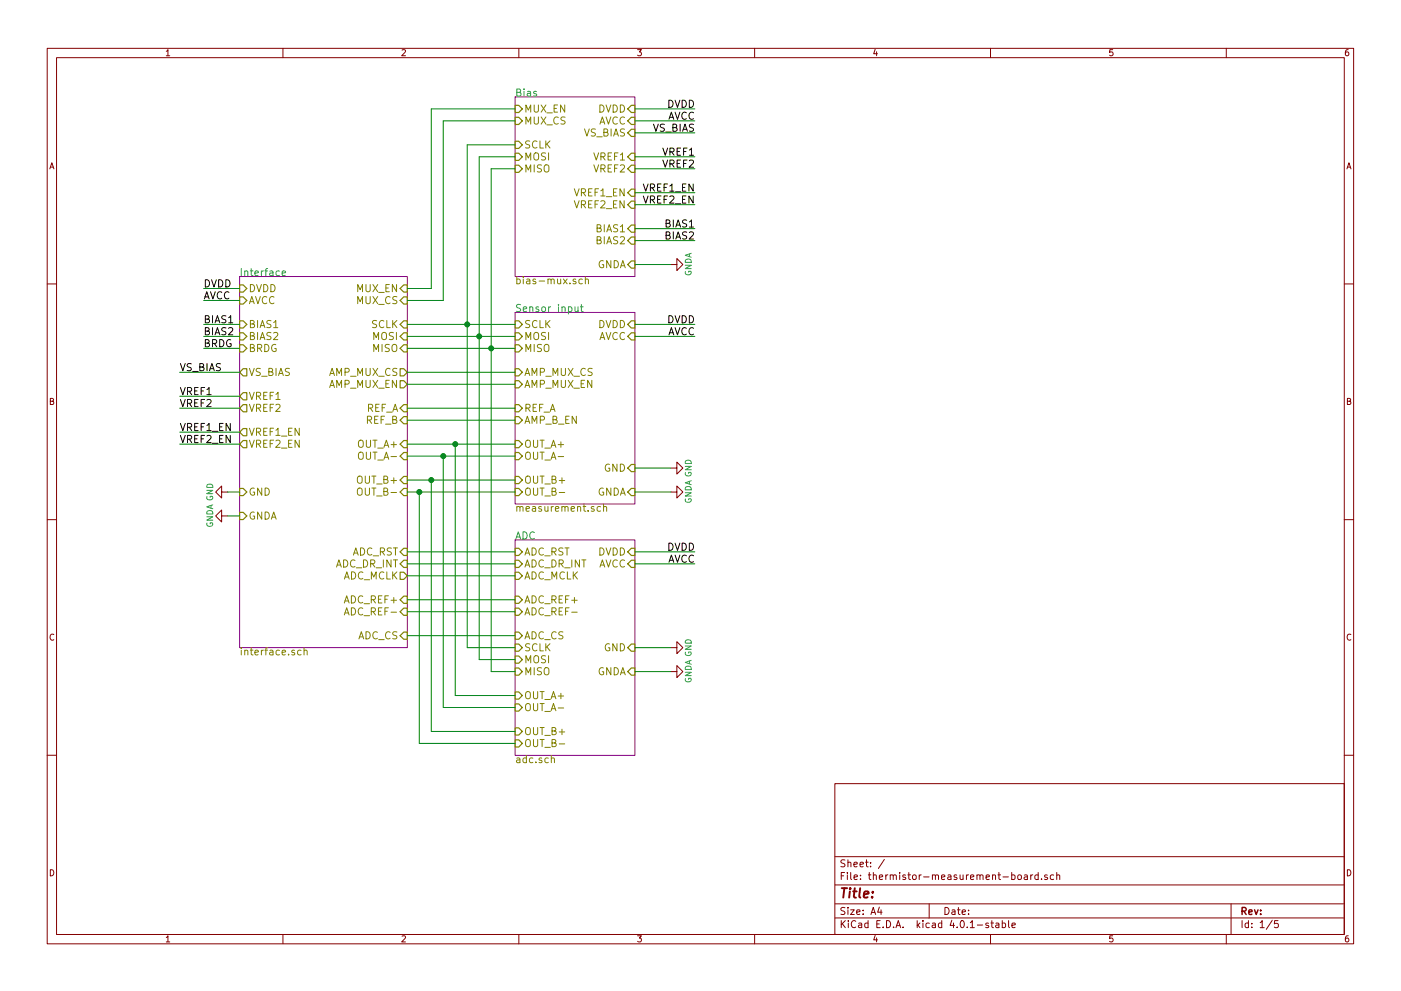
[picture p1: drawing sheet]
EESchema Schematic File Version 2
LIBS:power
LIBS:device
LIBS:transistors
LIBS:conn
LIBS:linear
LIBS:regul
LIBS:74xx
LIBS:cmos4000
LIBS:adc-dac
LIBS:memory
LIBS:xilinx
LIBS:microcontrollers
LIBS:dsp
LIBS:microchip
LIBS:analog_switches
LIBS:motorola
LIBS:texas
LIBS:intel
LIBS:audio
LIBS:interface
LIBS:digital-audio
LIBS:philips
LIBS:display
LIBS:cypress
LIBS:siliconi
LIBS:opto
LIBS:atmel
LIBS:contrib
LIBS:valves
LIBS:analog_devices
LIBS:stm32
LIBS:project
LIBS:maxim
LIBS:rfcom
LIBS:thermistor-measurement-board-cache
EELAYER 25 0
EELAYER END
$Descr A4 11693 8268
encoding utf-8
Sheet 1 5
Title ""
Date ""
Rev ""
Comp ""
Comment1 ""
Comment2 ""
Comment3 ""
Comment4 ""
$EndDescr
$Sheet
S 4300 800  1000 1500
U 56B5BEFF
F0 "Bias" 60
F1 "bias-mux.sch" 60
F2 "MUX_CS" I L 4300 1000 60 
F3 "SCLK" I L 4300 1200 60 
F4 "MOSI" I L 4300 1300 60 
F5 "MISO" I L 4300 1400 60 
F6 "MUX_EN" I L 4300 900 60 
F7 "BIAS1" I R 5300 1900 60 
F8 "BIAS2" I R 5300 2000 60 
F9 "AVCC" I R 5300 1000 60 
F10 "DVDD" I R 5300 900 60 
F11 "GNDA" I R 5300 2200 60 
F12 "VREF1" I R 5300 1300 60 
F13 "VREF2" I R 5300 1400 60 
F14 "VS_BIAS" I R 5300 1100 60 
F15 "VREF1_EN" I R 5300 1600 60 
F16 "VREF2_EN" I R 5300 1700 60 
$EndSheet
$Sheet
S 4300 2600 1000 1600
U 56B5D807
F0 "Sensor input" 60
F1 "measurement.sch" 60
F2 "DVDD" I R 5300 2700 60 
F3 "AVCC" I R 5300 2800 60 
F4 "GNDA" I R 5300 4100 60 
F5 "GND" I R 5300 3900 60 
F6 "SCLK" I L 4300 2700 60 
F7 "MOSI" I L 4300 2800 60 
F8 "MISO" I L 4300 2900 60 
F9 "OUT_B+" I L 4300 4000 60 
F10 "OUT_B-" I L 4300 4100 60 
F11 "AMP_MUX_CS" I L 4300 3100 60 
F12 "AMP_MUX_EN" I L 4300 3200 60 
F13 "OUT_A+" I L 4300 3700 60 
F14 "OUT_A-" I L 4300 3800 60 
F15 "REF_A" I L 4300 3400 60 
F16 "AMP_B_EN" I L 4300 3500 60 
$EndSheet
$Comp
L GNDA #PWR01
U 1 1
P 5600 2200
F 0 "#PWR01" H 5600 1950 50  0001 C CNN
F 1 "GNDA" H 5600 2050 50  0000 C CNN
F 2 "" H 5600 2200 50  0000 C CNN
F 3 "" H 5600 2200 50  0000 C CNN
	1    5600 2200
	0    -1   -1   0   
$EndComp
$Comp
L GNDA #PWR02
U 1 1
P 5600 4100
F 0 "#PWR02" H 5600 3850 50  0001 C CNN
F 1 "GNDA" H 5600 3950 50  0000 C CNN
F 2 "" H 5600 4100 50  0000 C CNN
F 3 "" H 5600 4100 50  0000 C CNN
	1    5600 4100
	0    -1   -1   0   
$EndComp
$Comp
L GND #PWR03
U 1 1
P 5600 3900
F 0 "#PWR03" H 5600 3650 50  0001 C CNN
F 1 "GND" H 5600 3750 50  0000 C CNN
F 2 "" H 5600 3900 50  0000 C CNN
F 3 "" H 5600 3900 50  0000 C CNN
	1    5600 3900
	0    -1   -1   0   
$EndComp
$Sheet
S 2000 2300 1400 3100
U 56B64232
F0 "Interface" 60
F1 "interface.sch" 60
F2 "MUX_CS" I R 3400 2500 60 
F3 "MUX_EN" I R 3400 2400 60 
F4 "BIAS1" I L 2000 2700 60 
F5 "BIAS2" I L 2000 2800 60 
F6 "DVDD" I L 2000 2400 60 
F7 "AVCC" I L 2000 2500 60 
F8 "BRDG" I L 2000 2900 60 
F9 "GNDA" I L 2000 4300 60 
F10 "GND" I L 2000 4100 60 
F11 "ADC_CS" I R 3400 5300 60 
F12 "SCLK" I R 3400 2700 60 
F13 "MOSI" I R 3400 2800 60 
F14 "MISO" I R 3400 2900 60 
F15 "ADC_DR_INT" I R 3400 4700 60 
F16 "ADC_RST" I R 3400 4600 60 
F17 "OUT_A+" I R 3400 3700 60 
F18 "OUT_A-" I R 3400 3800 60 
F19 "OUT_B+" I R 3400 4000 60 
F20 "OUT_B-" I R 3400 4100 60 
F21 "AMP_MUX_CS" O R 3400 3100 60 
F22 "AMP_MUX_EN" O R 3400 3200 60 
F23 "ADC_MCLK" O R 3400 4800 60 
F24 "REF_A" I R 3400 3400 60 
F25 "REF_B" I R 3400 3500 60 
F26 "VS_BIAS" O L 2000 3100 60 
F27 "VREF1" O L 2000 3300 60 
F28 "VREF2" O L 2000 3400 60 
F29 "VREF2_EN" O L 2000 3700 60 
F30 "VREF1_EN" O L 2000 3600 60 
F31 "ADC_REF+" I R 3400 5000 60 
F32 "ADC_REF-" I R 3400 5100 60 
$EndSheet
Text Label 5800 1900 2    60   ~ 0
BIAS1
Text Label 5800 2000 2    60   ~ 0
BIAS2
Text Label 5800 900  2    60   ~ 0
DVDD
Text Label 5800 1000 2    60   ~ 0
AVCC
Text Label 5800 2700 2    60   ~ 0
DVDD
Text Label 5800 2800 2    60   ~ 0
AVCC
Text Label 1700 2400 0    60   ~ 0
DVDD
Text Label 1700 2500 0    60   ~ 0
AVCC
Text Label 1700 2700 0    60   ~ 0
BIAS1
Text Label 1700 2800 0    60   ~ 0
BIAS2
Text Label 1700 2900 0    60   ~ 0
BRDG
$Comp
L GND #PWR04
U 1 1
P 1900 4100
F 0 "#PWR04" H 1900 3850 50  0001 C CNN
F 1 "GND" H 1900 3950 50  0000 C CNN
F 2 "" H 1900 4100 50  0000 C CNN
F 3 "" H 1900 4100 50  0000 C CNN
	1    1900 4100
	0    1    1    0   
$EndComp
$Comp
L GNDA #PWR05
U 1 1
P 1900 4300
F 0 "#PWR05" H 1900 4050 50  0001 C CNN
F 1 "GNDA" H 1900 4150 50  0000 C CNN
F 2 "" H 1900 4300 50  0000 C CNN
F 3 "" H 1900 4300 50  0000 C CNN
	1    1900 4300
	0    1    1    0   
$EndComp
Wire Wire Line
	3400 3100 4300 3100
Wire Wire Line
	5300 3900 5600 3900
Wire Wire Line
	5600 4100 5300 4100
Wire Wire Line
	5600 2200 5300 2200
Wire Wire Line
	5300 1900 5800 1900
Wire Wire Line
	5300 2000 5800 2000
Wire Wire Line
	5800 1000 5300 1000
Wire Wire Line
	5300 900  5800 900 
Wire Wire Line
	5800 2800 5300 2800
Wire Wire Line
	5300 2700 5800 2700
Wire Wire Line
	1700 2500 2000 2500
Wire Wire Line
	2000 2400 1700 2400
Wire Wire Line
	1700 2800 2000 2800
Wire Wire Line
	2000 2700 1700 2700
Wire Wire Line
	1700 2900 2000 2900
Wire Wire Line
	1900 4300 2000 4300
Wire Wire Line
	2000 4100 1900 4100
Wire Wire Line
	3400 2700 4300 2700
Wire Wire Line
	3400 2800 4300 2800
Wire Wire Line
	3400 2900 4300 2900
Wire Wire Line
	4300 1200 3900 1200
Wire Wire Line
	3900 1200 3900 5400
Connection ~ 3900 2700
Wire Wire Line
	4000 1300 4000 5500
Wire Wire Line
	4000 1300 4300 1300
Connection ~ 4000 2800
Wire Wire Line
	4300 1400 4100 1400
Wire Wire Line
	4100 1400 4100 5600
Connection ~ 4100 2900
Wire Wire Line
	3400 2400 3600 2400
Wire Wire Line
	3600 2400 3600 900 
Wire Wire Line
	3600 900  4300 900 
Wire Wire Line
	3400 2500 3700 2500
Wire Wire Line
	3700 2500 3700 1000
Wire Wire Line
	3700 1000 4300 1000
Wire Wire Line
	4300 3400 3400 3400
Wire Wire Line
	3400 3500 4300 3500
Wire Wire Line
	3400 3700 4300 3700
Wire Wire Line
	3400 3800 4300 3800
Wire Wire Line
	4300 3200 3400 3200
Wire Wire Line
	3400 4000 4300 4000
Wire Wire Line
	3400 4100 4300 4100
Text Label 5800 1100 2    60   ~ 0
VS_BIAS
Text Label 5800 1300 2    60   ~ 0
VREF1
Text Label 5800 1400 2    60   ~ 0
VREF2
Wire Wire Line
	5800 1400 5300 1400
Wire Wire Line
	5300 1300 5800 1300
Wire Wire Line
	5800 1100 5300 1100
Text Label 5800 1600 2    60   ~ 0
VREF1_EN
Text Label 5800 1700 2    60   ~ 0
VREF2_EN
Wire Wire Line
	5800 1700 5300 1700
Wire Wire Line
	5300 1600 5800 1600
Text Label 1500 3100 0    60   ~ 0
VS_BIAS
Text Label 1500 3300 0    60   ~ 0
VREF1
Text Label 1500 3400 0    60   ~ 0
VREF2
Wire Wire Line
	1500 3400 2000 3400
Wire Wire Line
	2000 3300 1500 3300
Wire Wire Line
	1500 3100 2000 3100
Text Label 1500 3600 0    60   ~ 0
VREF1_EN
Text Label 1500 3700 0    60   ~ 0
VREF2_EN
Wire Wire Line
	1500 3700 2000 3700
Wire Wire Line
	2000 3600 1500 3600
$Sheet
S 4300 4500 1000 1800
U 56C0291E
F0 "ADC" 60
F1 "adc.sch" 60
F2 "DVDD" I R 5300 4600 60 
F3 "AVCC" I R 5300 4700 60 
F4 "GNDA" I R 5300 5600 60 
F5 "GND" I R 5300 5400 60 
F6 "ADC_CS" I L 4300 5300 60 
F7 "ADC_DR_INT" I L 4300 4700 60 
F8 "ADC_RST" I L 4300 4600 60 
F9 "ADC_MCLK" I L 4300 4800 60 
F10 "ADC_REF+" I L 4300 5000 60 
F11 "ADC_REF-" I L 4300 5100 60 
F12 "SCLK" I L 4300 5400 60 
F13 "MOSI" I L 4300 5500 60 
F14 "MISO" I L 4300 5600 60 
F15 "OUT_B+" I L 4300 6100 60 
F16 "OUT_B-" I L 4300 6200 60 
F17 "OUT_A+" I L 4300 5800 60 
F18 "OUT_A-" I L 4300 5900 60 
$EndSheet
Wire Wire Line
	3400 4600 4300 4600
Wire Wire Line
	4300 4700 3400 4700
Wire Wire Line
	3400 4800 4300 4800
Wire Wire Line
	3400 5100 4300 5100
Wire Wire Line
	4300 5000 3400 5000
Wire Wire Line
	3400 5300 4300 5300
Wire Wire Line
	3900 5400 4300 5400
Wire Wire Line
	4000 5500 4300 5500
Wire Wire Line
	4100 5600 4300 5600
$Comp
L GNDA #PWR06
U 1 1
P 5600 5600
F 0 "#PWR06" H 5600 5350 50  0001 C CNN
F 1 "GNDA" H 5600 5450 50  0000 C CNN
F 2 "" H 5600 5600 50  0000 C CNN
F 3 "" H 5600 5600 50  0000 C CNN
	1    5600 5600
	0    -1   -1   0   
$EndComp
$Comp
L GND #PWR07
U 1 1
P 5600 5400
F 0 "#PWR07" H 5600 5150 50  0001 C CNN
F 1 "GND" H 5600 5250 50  0000 C CNN
F 2 "" H 5600 5400 50  0000 C CNN
F 3 "" H 5600 5400 50  0000 C CNN
	1    5600 5400
	0    -1   -1   0   
$EndComp
Wire Wire Line
	5300 5400 5600 5400
Wire Wire Line
	5600 5600 5300 5600
Text Label 5800 4600 2    60   ~ 0
DVDD
Text Label 5800 4700 2    60   ~ 0
AVCC
Wire Wire Line
	5800 4700 5300 4700
Wire Wire Line
	5300 4600 5800 4600
Wire Wire Line
	4300 5800 3800 5800
Wire Wire Line
	3800 5800 3800 3700
Connection ~ 3800 3700
Wire Wire Line
	4300 5900 3700 5900
Wire Wire Line
	3700 5900 3700 3800
Connection ~ 3700 3800
Wire Wire Line
	4300 6100 3600 6100
Wire Wire Line
	3600 6100 3600 4000
Connection ~ 3600 4000
Wire Wire Line
	4300 6200 3500 6200
Wire Wire Line
	3500 6200 3500 4100
Connection ~ 3500 4100
$EndSCHEMATC
